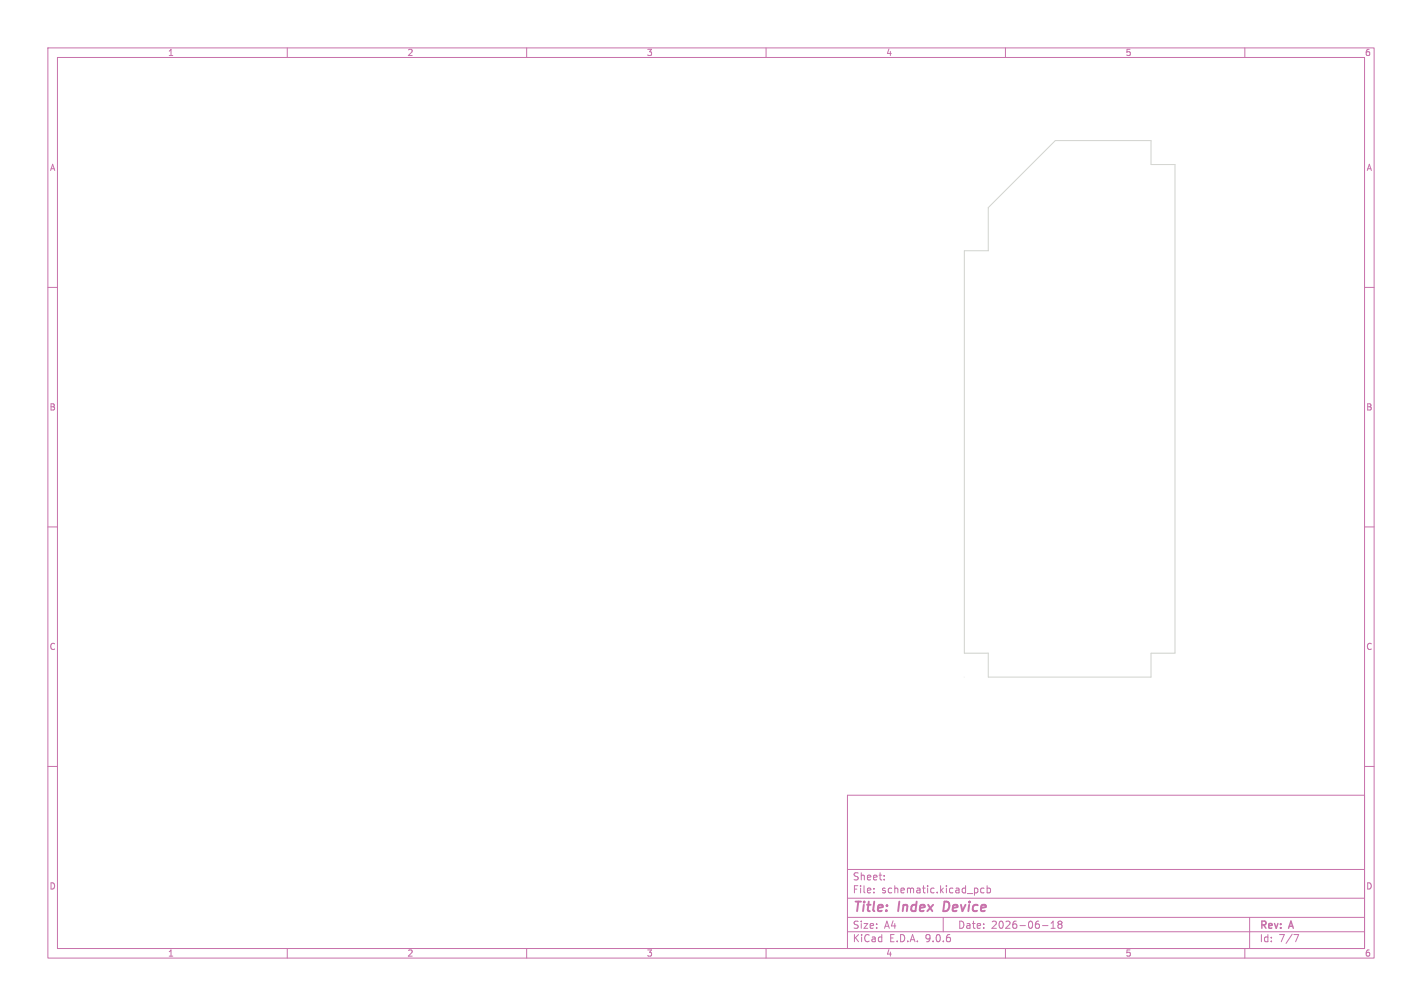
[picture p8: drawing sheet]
<svg xmlns="http://www.w3.org/2000/svg" width="297mm" height="210mm" viewBox="0 0 297 210" stroke-linecap="round" stroke-linejoin="round" font-family="sans-serif">
<g fill="none" stroke="#c872ab" stroke-width=".21">
<path d="M10 10h277v190h-277zM12 12h273v186h-273zM60 10v2M110 10v2M160 10v2M210 10v2M260 10v2M10 60h2M285 60h2M10 110h2M285 110h2M10 160h2"/>
<path d="M177 166h108v32h-108zM285 160h2M60 198v2M110 198v2M160 198v2M177 194.5h108M177 191.5h108M177 187.5h108M177 181.5h108M182.5 186.3v.1M182.5 185.5v.1M184.7 183.6v.1"/>
<path d="M184.7 182.8v.1M197 191.5v3M204.1 185.5l.1 .2-.1 .6M205.5 185.5l-.4-.1-.3 .3 .2 .6h.5M206.2 185.5l.4-.1 .3 .3-.2 .6h-.5M206.2 184.9v1.5M210 198v2M217.7 193.2h1.2M219.5 193.8h.9M219.5 192.7l.5-.4v1.5M221.2 192.9l-.2 .3v.5l.2 .1h.3l.3-.3-.1-.4-.2-.2M221.2 192.9l-.2-.2 .2-.4h.3l.3 .3-.3 .3"/>
<path d="M221.2 192.9h.3M260 198v2M261 191.5v6.5M270.2 195.1h1l-.6 1.5"/>
</g>
<path d="M197.3 188.2l-.3 2h.5" fill="none" stroke="#c872ab" stroke-width=".4"/>
<path d="M206.4 43.4l14-14h20v5h5v102h-5v5h-34v-5h-5v-84h5z" fill="none" stroke="#d0d2cd" stroke-width=".21"/>
<circle cx="201.4" cy="141.4" r=".01" fill="#d0d2cd" stroke="#d0d2cd" stroke-width=".21"/>
<g font-size="2.8" fill="#c872ab">
<text x="178" y="190.9">Title:</text>
<text x="187.7" y="190.9">Index</text>
<text x="197.9" y="190.9">Device</text>
</g>
<g font-size="2.1" fill="#c872ab">
<text x="178" y="184">Sheet:</text>
<text x="178" y="186.7">File:</text>
<text x="184.1" y="186.7">schematic.kicad_pcb</text>
<text x="178" y="196.9">KiCad</text>
<text x="178" y="194.1">Size:</text>
<text x="184.7" y="194.1">A4</text>
<text x="185.7" y="196.9">E.D.A.</text>
<text x="193.3" y="196.9">9.0.6</text>
<text x="200" y="194.1">Date:</text>
<text x="207" y="194.1">2026-06-18</text>
<text x="263" y="194.3">Rev:</text>
<text x="263" y="196.9">Id:</text>
<text x="267.1" y="196.9">7/7</text>
<text x="269.4" y="194.3">A</text>
</g>
<g font-size="1.8" fill="#c872ab">
<text x="35" y="11.9">1</text>
<text x="85" y="11.9">2</text>
<text x="135" y="11.9">3</text>
<text x="185" y="11.9">4</text>
<text x="235" y="11.9">5</text>
<text x="285" y="11.9">6</text>
<text x="10.3" y="35.9">A</text>
<text x="285.4" y="35.9">A</text>
<text x="10.3" y="85.9">B</text>
<text x="285.3" y="85.9">B</text>
<text x="10.3" y="135.9">C</text>
<text x="285.3" y="135.9">C</text>
<text x="10.3" y="185.9">D</text>
<text x="285.3" y="185.9">D</text>
<text x="35" y="199.9">1</text>
<text x="85" y="199.9">2</text>
<text x="135" y="199.9">3</text>
<text x="185" y="199.9">4</text>
<text x="235" y="199.9">5</text>
<text x="285" y="199.9">6</text>
</g>
</svg>
